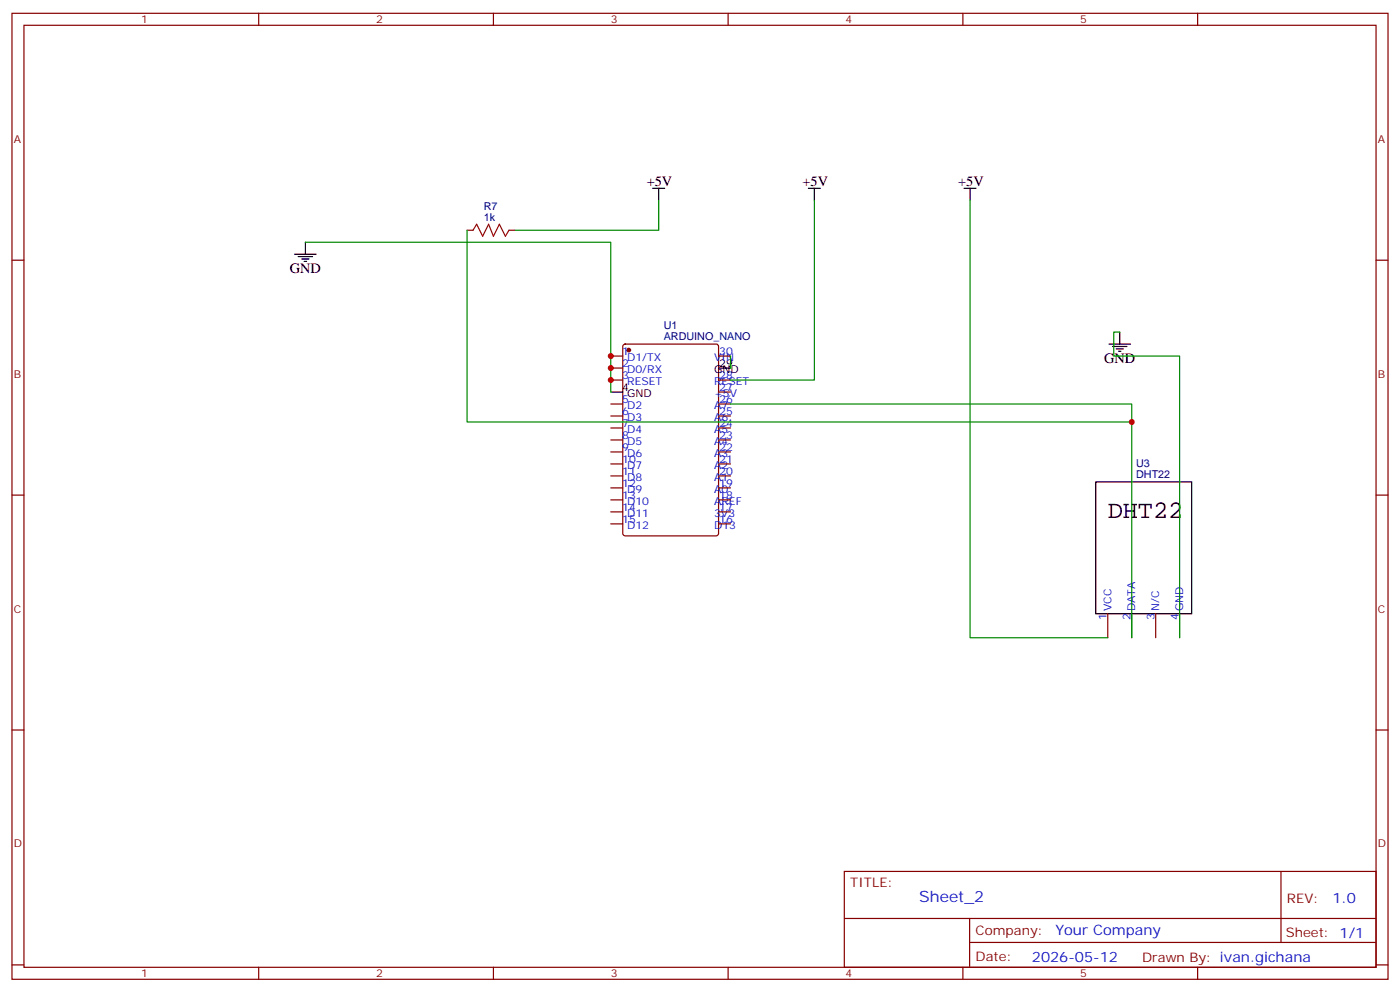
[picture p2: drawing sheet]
<svg xmlns="http://www.w3.org/2000/svg" width="412mm" height="292mm" viewBox="0 0 412 292" stroke-linecap="round" stroke-linejoin="round" font-family="sans-serif">
<g fill="none" stroke="#870000" stroke-width=".35">
<path d="M3.5 3.9h405.4v284.4h-405.4zM7.1 7.4h398.2v277.3h-398.2zM76.2 3.9v3.5M145.3 3.9v3.5M214.5 3.9v3.5M283.6 3.9v3.5M352.8 3.9v3.5M3.5 76.6h3.6M137.6 67.8h1.7M149.9 67.8h1.8M405.3 76.6h3.6M179.9 104.8h3.5"/>
<path d="M179.9 108.3h3.5M179.9 111.9h3.5M179.9 118.9h3.5M183.7 101.5l.4-.2h26.9l.6 .4 .1 55.3-.5 .7h-27.1l-.6-.4-.1-55.3zM211.7 104.8h3.5M211.7 111.9h3.5M211.7 118.9h3.5M211.7 115.4h3.5M179.9 122.4h3.5M179.9 126h3.5M179.9 129.5h3.5M179.9 133h3.5"/>
<path d="M179.9 136.6h3.5M211.7 122.4h3.5M211.7 126h3.5M211.7 129.5h3.5M211.7 133h3.5M211.7 136.6h3.5M3.5 145.7h3.6M179.9 140.1h3.5M179.9 143.6h3.5M179.9 147.1h3.5M179.9 150.7h3.5M179.9 154.2h3.5"/>
<path d="M211.7 140.1h3.5M211.7 143.6h3.5M211.7 147.1h3.5M211.7 150.7h3.5M211.7 154.2h3.5M405.3 145.7h3.6M326.3 180.7v7M333.4 180.7v7M340.4 180.7v7M347.5 180.7v7M3.5 214.9h3.6M405.3 214.9h3.6"/>
<path d="M248.7 256.5h156.6v28.2h-156.6zM377.3 256.5v20.9M248.7 270.4h156.5M285.6 277.4h119.6M285.6 270.4v14.1M3.5 284h3.6M76.2 284.7v3.6M145.3 284.7v3.6M214.5 284.7v3.6M283.6 284.7v3.6M352.8 284.7v3.6M405.3 284h3.6"/>
</g>
<circle cx="185.2" cy="103" r=".53" fill="#870000" stroke="#870000" stroke-width=".35"/>
<g fill="none" stroke="#000" stroke-width=".35">
<path d="M192.3 55.4h3.5M194 55.4v3.5M238.1 55.4h3.6M239.9 55.4v3.5M284 55.4h3.5M285.8 55.4v3.5M86.8 74.8h6.3M87.8 75.5h4.3M88.9 76.2h2.1M89.6 76.9h.7M90 71.3v3.5M329.8 97.8v3.5"/>
<path d="M179.9 115.4h3.5M211.7 108.3h3.5M326.7 101.3h6.3M327.7 102h4.3M328.8 102.7h2.1M329.5 103.4h.7M322.8 141.9h28.2v38.8h-28.2z"/>
</g>
<path d="M139.3 67.8l1.1-1.8 1.8 3.5 1.7-3.5 1.4 3.5 1.8-3.5 1.8 3.5 1-1.7" fill="none" stroke="#a10000" stroke-width=".35"/>
<path d="M194 58.9v8.9h-42.3M239.9 58.9v53h-24.7M285.8 58.9v128.8h40.5M90 71.3h89.9v44.1M137.6 67.8v56.4h195.8M329.8 97.8h-1.7v7h19.4v82.9M215.2 118.9h118.2v68.8M215.2 104.8v3.5" fill="none" stroke="#008700" stroke-width=".35"/>
<g fill="#c00">
<circle cx="179.9" cy="104.8" r=".88"/>
<circle cx="179.9" cy="108.3" r=".88"/>
<circle cx="179.9" cy="111.9" r=".88"/>
<circle cx="333.4" cy="124.2" r=".88"/>
</g>
<text font-size="7.4" x="326.3" y="152.4">DHT22</text>
<text font-size="4.6" fill="#00f" x="270.8" y="265.5">Sheet_2</text>
<g font-size="4.2">
<text x="190.5" y="54.7">+5V</text>
<text x="236.4" y="54.7">+5V</text>
<text x="282.2" y="54.7">+5V</text>
<text x="85.4" y="80.5">GND</text>
<text x="325.3" y="106.9">GND</text>
</g>
<g font-size="4.2" fill="#00f">
<text x="392.5" y="265.8">1.0</text>
<text x="310.9" y="275.3">Your Company</text>
<text x="304" y="283.1">2026-05-12</text>
</g>
<g font-size="3.9" fill="#800">
<text x="250.5" y="261.1">TITLE:</text>
<text x="379.1" y="265.8">REV:</text>
<text x="287.4" y="275.3">Company:</text>
<text x="378.7" y="275.9">Sheet: 1/1</text>
<text x="287.4" y="283">Date:</text>
<text x="336.4" y="283.1">Drawn By: ivan.gichana</text>
</g>
<g font-size="3.2" fill="#800">
<text x="41.6" y="6.9">1</text>
<text x="110.8" y="6.9">2</text>
<text x="179.9" y="6.9">3</text>
<text x="249.1" y="6.9">4</text>
<text x="318.2" y="6.9">5</text>
<text x="4.1" y="42">A</text>
<text x="405.9" y="42">A</text>
<text x="4.1" y="111.2">B</text>
<text x="405.9" y="111.2">B</text>
<text x="4.1" y="180.3">C</text>
<text x="405.9" y="180.3">C</text>
<text x="4.1" y="249.4">D</text>
<text x="405.9" y="249.4">D</text>
<text x="41.6" y="287.7">1</text>
<text x="110.8" y="287.7">2</text>
<text x="179.9" y="287.7">3</text>
<text x="249.1" y="287.7">4</text>
<text x="318.2" y="287.7">5</text>
</g>
<g font-size="3.2" fill="#000080">
<text x="142.5" y="64.9">1k</text>
<text x="142.5" y="61.7">R7</text>
<text x="195.5" y="100">ARDUINO_NANO</text>
<text x="195.5" y="96.8">U1</text>
<text x="334.7" y="137.6">U3</text>
<text x="334.7" y="140.8">DHT22</text>
</g>
<g font-size="3.2" fill="#00f">
<text x="183.3" y="104.5">1</text>
<text x="183.3" y="108">2</text>
<text x="184.7" y="106.2">D1/TX</text>
<text x="210.4" y="106.2">VIN</text>
<text x="211.8" y="104.5">30</text>
<text x="183.3" y="111.5">3</text>
<text x="184.7" y="109.7">D0/RX</text>
<text x="184.7" y="113.3">RESET</text>
<text x="210.4" y="113.3">RESET</text>
<text x="211.8" y="111.5">28</text>
<text x="183.3" y="118.6">5</text>
<text x="210.4" y="116.8">+5V</text>
<text x="211.8" y="118.6">26</text>
<text x="211.8" y="115">27</text>
<text x="183.3" y="122.1">6</text>
<text x="183.3" y="125.6">7</text>
<text x="184.7" y="120.3">D2</text>
<text x="184.7" y="123.9">D3</text>
<text x="210.4" y="123.9">A6</text>
<text x="210.4" y="120.3">A7</text>
<text x="211.8" y="125.6">24</text>
<text x="211.8" y="122.1">25</text>
<text x="183.3" y="129.2">8</text>
<text x="184.7" y="127.4">D4</text>
<text x="184.7" y="130.9">D5</text>
<text x="210.4" y="130.9">A4</text>
<text x="210.4" y="127.4">A5</text>
<text x="211.8" y="129.2">23</text>
<text x="183.3" y="132.7">9</text>
<text x="183.3" y="136.2">10</text>
<text x="184.7" y="134.4">D6</text>
<text x="184.7" y="138">D7</text>
<text x="210.4" y="138">A2</text>
<text x="210.4" y="134.4">A3</text>
<text x="211.8" y="136.2">21</text>
<text x="211.8" y="132.7">22</text>
<text x="183.3" y="139.7">11</text>
<text x="183.3" y="143.3">12</text>
<text x="184.7" y="141.5">D8</text>
<text x="210.4" y="141.5">A1</text>
<text x="211.8" y="143.3">19</text>
<text x="211.8" y="139.7">20</text>
<text x="183.3" y="146.8">13</text>
<text x="184.7" y="145">D9</text>
<text x="184.7" y="148.6">D10</text>
<text x="210.4" y="148.6">AREF</text>
<text x="210.4" y="145">A0</text>
<text x="211.8" y="146.8">18</text>
<text x="183.3" y="150.3">14</text>
<text x="183.3" y="153.8">15</text>
<text x="184.7" y="152.1">D11</text>
<text x="184.7" y="155.6">D12</text>
<text x="210.4" y="155.6">D13</text>
<text x="210.4" y="152.1">3V3</text>
<text x="211.8" y="153.8">16</text>
<text x="211.8" y="150.3">17</text>
<text x="327.4" y="180" transform="rotate(-90 327.4 180)">VCC</text>
<text x="334.4" y="180" transform="rotate(-90 334.4 180)">DATA</text>
<text x="341.5" y="180" transform="rotate(-90 341.5 180)">N/C</text>
<text x="348.5" y="180" transform="rotate(-90 348.5 180)">GND</text>
<text x="326" y="182.4" transform="rotate(-90 326 182.4)">1</text>
<text x="333" y="182.4" transform="rotate(-90 333 182.4)">2</text>
<text x="340.1" y="182.4" transform="rotate(-90 340.1 182.4)">3</text>
<text x="347.1" y="182.4" transform="rotate(-90 347.1 182.4)">4</text>
</g>
<g font-size="3.2">
<text x="211.8" y="108">29</text>
<text x="210.4" y="109.7">GND</text>
<text x="183.3" y="115">4</text>
<text x="184.7" y="116.8">GND</text>
</g>
</svg>
